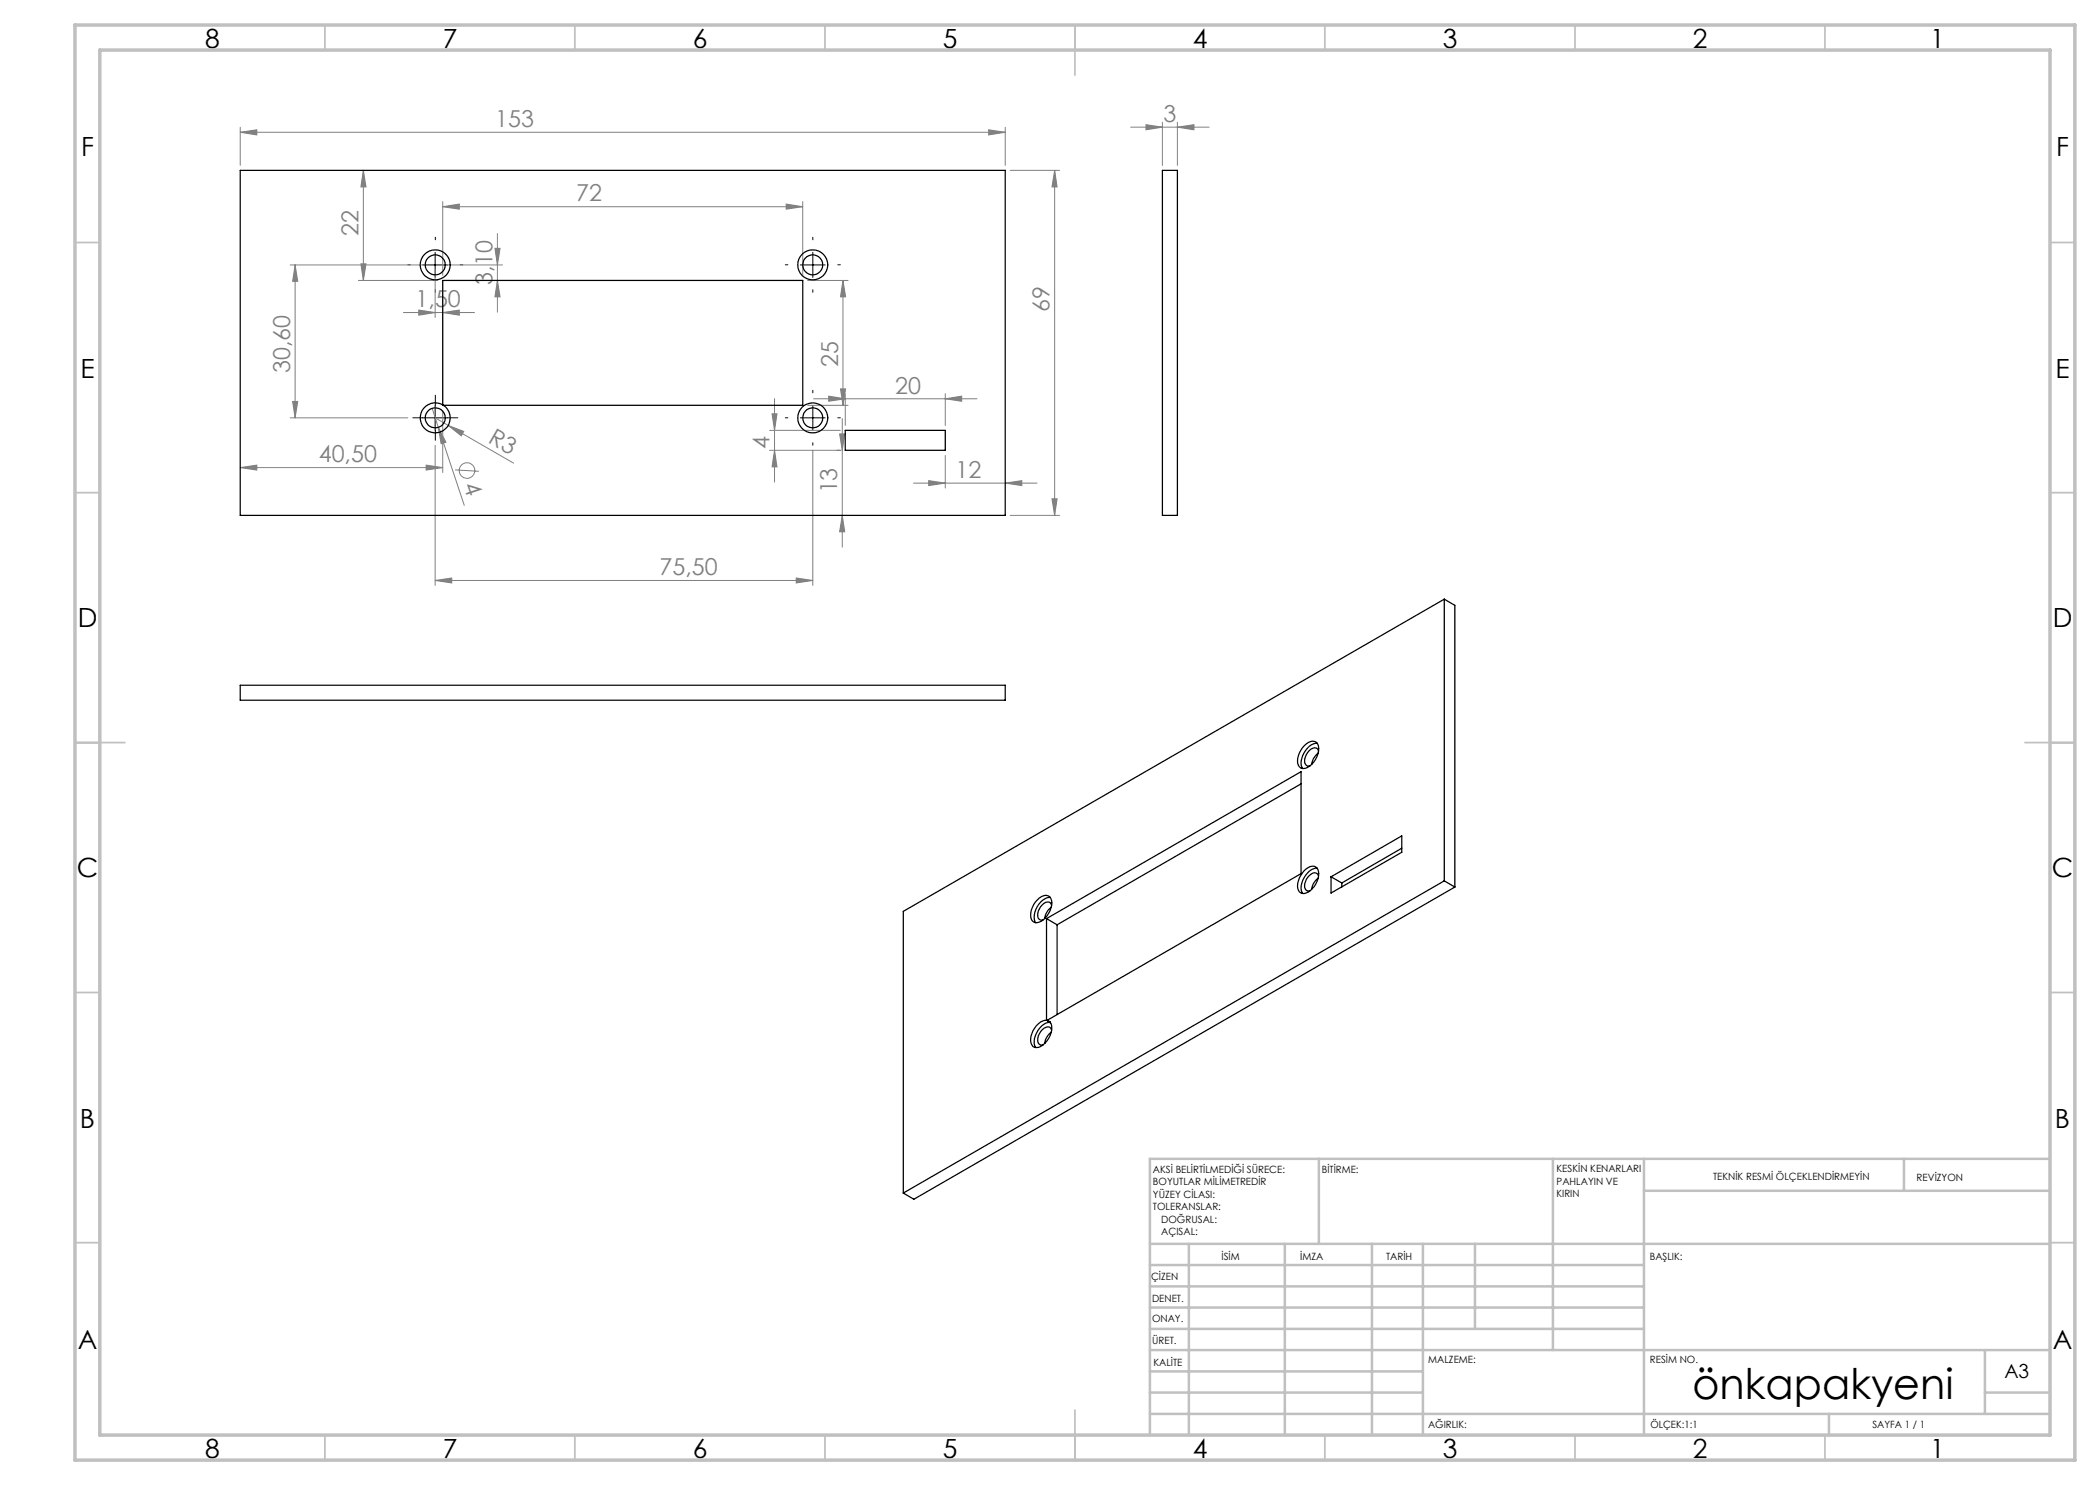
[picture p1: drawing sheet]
<svg xmlns="http://www.w3.org/2000/svg" width="420mm" height="297mm" viewBox="0 0 420 297" stroke-linecap="round" stroke-linejoin="round" font-family="sans-serif">
<g fill="none" stroke="#808080" stroke-width=".2">
<path d="M48 26.5l3.4-.5v1zM48 25.5v7.6M48 26.5h153M72.7 34.1v22M72.7 34.1l.5 3.3h-1zM197.7 26l3.3 .5-3.3 .5zM201 25.5v7.6M202 34.1h9.9M210.9 34.1v69M210.9 34.1l.5 3.3h-1zM226.1 25.4h15.7M229.2 24.9l3.3 .5-3.3 .6z"/>
<path d="M232.5 24.4v8.7M235.5 25.4l3.3-.5v1.1zM235.5 24.4v8.7M58 53h28M59 53v30.6M59 53l.5 3.3h-1zM71.7 56.1h15.9M72.2 52.8h1l-.5 3.3zM87 54v9.5M88.1 53h12.4M88.5 41.3l3.4-.5v1zM88.5 40.3v14.8"/>
<path d="M88.5 41.3h72M99 49.7h1l-.5 3.3zM99.5 46.7v15.7M99.5 56.1l.5 3.3h-1zM157.2 40.8l3.3 .5-3.3 .5zM160.5 40.3v14.8M161.5 56.1h8.1M168.6 56.1v25M168.6 56.1l.5 3.3h-1zM80.7 62.5h14.2M83.7 62l3.3 .5-3.3 .5zM88.5 62.5l3.4-.5v1z"/>
<path d="M154.9 79.7v16.7M162.7 79.8h32.7M165.7 79.2l3.4 .6-3.4 .5zM168.1 77.8h1l-.5 3.3zM169.1 78.7v6.4M189.1 79.8l3.2-.6v1.1zM189.1 78.7v6.4M48 93.5l3.4-.5v1zM48 93.5h40.5M58 83.6h23.6M58.5 80.3h1l-.5 3.3zM85.2 93l3.3 .5-3.3 .5z"/>
<path d="M86.4 81.7l1.3 3.8M87 89.1v28M87 83.6l2.6 1.5M87.7 85.5l1.5 2.9-1 .4zM87.7 85.5l5.2 15.6M88.5 82.1v12.4M89.6 85.1l3.1 1.2-.4 .9zM89.6 85.1l13.1 7.5M91 94l4.8 .3M153.9 86.1h14.2M153.9 90.1h14.2M154.4 82.8h1l-.5 3.3z"/>
<path d="M154.9 90.1l.5 3.3h-1zM161.5 81.1h8.1M162.6 90.1v27M167.9 86.8h1l-.4 3.3zM168.5 83.7v25.7M182.7 96.6h24.7M185.7 96.1l3.4 .5-3.4 .5zM189.1 91.1v6.5M201 96.6l3.4-.5v1zM210.4 99.8h1l-.5 3.3zM87 116.1l3.3-.5v1zM87 116.1h75.6"/>
<path d="M159.2 115.6l3.4 .5-3.4 .5zM168.5 103.1l.4 3.3h-1zM202 103.1h9.9"/>
<circle cx="93.4" cy="94.1" r="1.57"/>
</g>
<g fill="none" stroke="#000" stroke-width=".2" stroke-dasharray="15.2 1.3 1.3 1.3">
<path d="M82.1 53h-.5M87.1 48v-.5M87.1 58v.5M92.1 53h.5M157.6 53h-.5M162.6 48v-.5M162.6 58v.5M167.6 53h.5M162.6 78.6v-.5M84.6 83.6h-2M87.1 81.1v-2M87.1 86.1v2"/>
<path d="M89.6 83.6h2M157.6 83.6h-.5M162.6 88.6v.5M167.6 83.6h.5"/>
</g>
<path d="M84.6 53h4.9M87 50.5v5M160.1 53h4.9M162.6 50.5v5M84.6 83.6h4.9M87 81.1v5M160.1 83.6h4.9M162.6 81.1v5" fill="none" stroke="#000" stroke-width=".2"/>
<g fill="none" stroke="#c0c0c0" stroke-width=".35">
<path d="M65 5v5M115 5v5M165 5v5M215 5v10M265 5v5M315 5v5M365 5v5M15 48.5h5M410 48.5h5M15 98.5h5M410 98.5h5M15 148.5h10"/>
<path d="M405 148.5h10M15 198.5h5M410 198.5h5M15 248.5h5M410 248.5h5M65 287v5M115 287v5M165 287v5M215 282v10M265 287v5M315 287v5M365 287v5"/>
</g>
<g fill="none" stroke="#c0c0c0" stroke-width=".5">
<path d="M263.8 231.8v17M310.6 231.8v38.2M328.8 231.8v55.2M328.8 238.2h81.2M380.8 231.8v6.4M410 231.8h-180v55.2M230 248.8h180M230 257.3h98.8M230 253h98.8M237.8 248.8v38.2M257 248.8v38.2M274.4 248.8v38.2"/>
<path d="M284.6 248.8v38.2M295 248.8v17M230 265.8h98.8M230 261.5h98.8M230 278.5h54.6M230 274.3h54.6M230 270h180M397 278.5h13M397 270v12.8M230 282.8h180M365.8 282.8v4.2"/>
</g>
<path d="M15 5h400v287h-400zM20 10h390v277h-390z" fill="none" stroke="#c0c0c0" stroke-width=".7"/>
<g fill="#808080">
<path d="M87.7 85.5l1.5 2.9-1 .4z"/>
<path d="M89.6 85.1l3.1 1.2-.4 .9z"/>
<path d="M189.1 79.8l3.2-.6v1.1zM165.7 79.2l3.4 .6-3.4 .5zM85.2 93l3.3 .5-3.3 .5zM48 93.5l3.4-.5v1zM235.5 25.4l3.3-.5v1.1zM229.2 24.9l3.3 .5-3.3 .6z"/>
<path d="M88.5 41.3l3.4-.5v1zM157.2 40.8l3.3 .5-3.3 .5zM185.7 96.1l3.4 .5-3.4 .5zM201 96.6l3.4-.5v1zM87 116.1l3.3-.5v1zM159.2 115.6l3.4 .5-3.4 .5z"/>
<path d="M83.7 62l3.3 .5-3.3 .5zM88.5 62.5l3.4-.5v1z"/>
<path d="M72.2 52.8h1l-.5 3.3zM72.7 34.1l.5 3.3h-1zM58.5 80.3h1l-.5 3.3zM59 53l.5 3.3h-1z"/>
<path d="M168.6 56.1l.5 3.3h-1zM168.1 77.8h1l-.5 3.3z"/>
<path d="M210.9 34.1l.5 3.3h-1zM210.4 99.8h1l-.5 3.3zM154.4 82.8h1l-.5 3.3zM154.9 90.1l.5 3.3h-1zM167.9 86.8h1l-.4 3.3zM168.5 103.1l.4 3.3h-1zM99 49.7h1l-.5 3.3zM99.5 56.1l.5 3.3h-1z"/>
<path d="M48 26.5l3.4-.5v1zM197.7 26l3.3 .5-3.3 .5z"/>
</g>
<g fill="none" stroke="#000" stroke-width=".25">
<path d="M48 34.1h153v69h-153zM232.5 34.1h3v69h-3zM88.5 56.1h72v25h-72zM88.5 81a3 3 0 0 0-4.5 2.3 3 3 0 0 0 4 3.1 3 3 0 0 0 1.2-4.9l-.5-.4M169.1 86.1h20v4h-20zM288.9 119.8l2.1 1.3v56.3M288.9 119.8v56.4M288.9 119.8l-108.2 62.5v56.3M48 137.1h153v2.9h-153zM260.2 156.8l-48.8 28.2M260.8 149.2a1.87 1.87 0 0 1 2.6-.6 3.5 3.5 0 0 1-1 4.2 1.82 1.82 0 0 1-2.5 .5 3.3 3.3 0 0 1 .6-3.7zM263.5 148.7a4 4 0 0 0-3.3 3.9l.3 1.1"/>
<path d="M263.6 150.7l-.9 1-.4 1.2M263.7 150.2a.76 .76 0 0 0-1.2-.5 2.71 2.71 0 0 0-1.4 3.2 .7 .7 0 0 0 .9 .3M210 179.5a3.6 3.6 0 0 0-3 2.9l-.1 .5a1.99 1.99 0 0 0 .3 1.6M260.8 174.2a1.82 1.82 0 0 1 2.6-.6 3.5 3.5 0 0 1-1 4.2 1.87 1.87 0 0 1-2.5 .6 3.3 3.3 0 0 1 .6-3.8zM263.5 173.6a4 4 0 0 0-3.3 4l.3 1.1M263.6 175.6l-.9 1.1-.4 1.2M263.7 175.2a.89 .89 0 0 0-1.6-.3 2.74 2.74 0 0 0-1 3 .73 .73 0 0 0 .9 .2M266.2 175.4l14.2-8.2v3.3l-14.2 8.1zM266.2 175.4l2.2 1.2M268.4 176.6v.8M280.4 169.6l-12 7M288.9 176.2l2.1 1.2"/>
<path d="M288.9 176.2l-108.2 62.4M291 177.4l-108.2 62.5-2.1-1.3M207.4 180a1.87 1.87 0 0 1 2.6-.6 3.3 3.3 0 0 1-.6 3.8 2.4 2.4 0 0 1-2.7 1.2 2.26 2.26 0 0 1-.2-2.9zM209.3 183.7l50.9-29.4v20.4l-50.8 29.4M209.3 183.7v20.3M209.3 183.7l2.1 1.3M210.2 181.5l-.9 1.1-.3 1.1M210.3 181a.88 .88 0 0 0-.6-.6 .88 .88 0 0 0-.9 .3 2.69 2.69 0 0 0-1.1 3 .79 .79 0 0 0 .9 .3M211.4 185v17.9M209.3 204a4 4 0 0 0-3.2 4.3 1.34 1.34 0 0 0 1 1.2 1.34 1.34 0 0 0 1.5-.5 4.3 4.3 0 0 0 1.6-4.3l-.5-.5-.3-.1M209.3 204l.7 .5M209.4 204.1l.6 .3"/>
<path d="M210 204.5a3.6 3.6 0 0 0-2.9 2.6 2.38 2.38 0 0 0 .1 2.4M210 204.5h.1M210.2 206.4l-.9 1.1-.3 1.2M210.3 206a.88 .88 0 0 0-.6-.6 .88 .88 0 0 0-.9 .3 2.69 2.69 0 0 0-1.1 3 .76 .76 0 0 0 .9 .3"/>
<circle cx="87" cy="53" r="2.01"/>
<circle cx="87" cy="53" r="2.99"/>
<circle cx="162.5" cy="53" r="2"/>
<circle cx="162.6" cy="53" r="3"/>
<circle cx="87" cy="83.6" r="2.01"/>
<circle cx="162.5" cy="83.6" r="2"/>
<circle cx="162.6" cy="83.6" r="3"/>
</g>
<text font-size="8.5" x="338.5" y="279.7">önkapakyeni</text>
<g font-size="5.3">
<text x="41" y="9.5">8</text>
<text x="88.5" y="9.5">7</text>
<text x="138.5" y="9.5">6</text>
<text x="188.5" y="9.5">5</text>
<text x="238.5" y="9.5">4</text>
<text x="288.5" y="9.5">3</text>
<text x="338.5" y="9.5">2</text>
<text x="386" y="9.5">1</text>
<text x="16.2" y="31.3">F</text>
<text x="411.2" y="31.3">F</text>
<text x="16.1" y="75.5">E</text>
<text x="411.1" y="75.5">E</text>
<text x="15.5" y="125.5">D</text>
<text x="410.5" y="125.5">D</text>
<text x="15.4" y="175.5">C</text>
<text x="410.4" y="175.5">C</text>
<text x="16" y="225.5">B</text>
<text x="411" y="225.5">B</text>
<text x="15.5" y="269.8">A</text>
<text x="410.5" y="269.8">A</text>
<text x="41" y="291.5">8</text>
<text x="88.5" y="291.5">7</text>
<text x="138.5" y="291.5">6</text>
<text x="188.5" y="291.5">5</text>
<text x="238.5" y="291.5">4</text>
<text x="288.5" y="291.5">3</text>
<text x="338.5" y="291.5">2</text>
<text x="386" y="291.5">1</text>
</g>
<g font-size="4.7" fill="#808080">
<text x="99" y="25.4">153</text>
<text x="232.7" y="24.4">3</text>
<text x="115.2" y="40.3">72</text>
<text x="71.7" y="47.3" transform="rotate(-90 71.7 47.3)">22</text>
<text x="98.5" y="57" transform="rotate(-90 98.5 57)">3,10</text>
<text x="83.1" y="61.5">1,50</text>
<text x="209.9" y="62.4" transform="rotate(-90 209.9 62.4)">69</text>
<text x="58" y="74.6" transform="rotate(-90 58 74.6)">30,60</text>
<text x="167.6" y="73.3" transform="rotate(-90 167.6 73.3)">25</text>
<text x="179.1" y="78.7">20</text>
<text x="97.4" y="88.4" transform="rotate(30 97.4 88.4)">R3</text>
<text x="153.9" y="89.9" transform="rotate(-90 153.9 89.9)">4</text>
<text x="63.8" y="92.5">40,50</text>
<text x="191.1" y="95.6">12</text>
<text x="92.6" y="97.1" transform="rotate(72 92.6 97.1)">4</text>
<text x="167.4" y="98.7" transform="rotate(-90 167.4 98.7)">13</text>
<text x="131.9" y="115.1">75,50</text>
</g>
<text font-size="3.9" x="400.9" y="275.5">A3</text>
<g font-size="2">
<text x="230.6" y="234.6">AKSİ BELİRTİLMEDİĞİ SÜRECE:</text>
<text x="230.6" y="237.1">BOYUTLAR MİLİMETREDİR</text>
<text x="230.6" y="239.6">YÜZEY CİLASI:</text>
<text x="264.4" y="234.6">BİTİRME:</text>
<text x="311.3" y="234.5">KESKİN KENARLARI</text>
<text x="311.3" y="237">PAHLAYIN VE</text>
<text x="311.3" y="239.5">KIRIN</text>
<text x="342.6" y="236">TEKNİK RESMİ ÖLÇEKLENDİRMEYİN</text>
<text x="383.3" y="236.2">REVİZYON</text>
<text x="230.6" y="242.1">TOLERANSLAR:</text>
<text x="232.2" y="244.6">DOĞRUSAL:</text>
<text x="232.2" y="247.1">AÇISAL:</text>
<text x="244.3" y="252">İSİM</text>
<text x="260" y="251.9">İMZA</text>
<text x="277.2" y="251.9">TARİH</text>
<text x="330" y="251.9">BAŞLIK:</text>
<text x="230.2" y="256.1">ÇİZEN</text>
<text x="230.4" y="260.3">DENET.</text>
<text x="230.4" y="264.4">ONAY.</text>
<text x="230.5" y="268.8">ÜRET.</text>
<text x="230.7" y="273.1">KALİTE</text>
<text x="285.7" y="272.5">MALZEME:</text>
<text x="330" y="272.5">RESİM NO.</text>
<text x="285.6" y="285.5">AĞIRLIK:</text>
<text x="330.1" y="285.6">ÖLÇEK:1:1</text>
<text x="374.5" y="285.6">SAYFA 1 / 1</text>
</g>
</svg>
